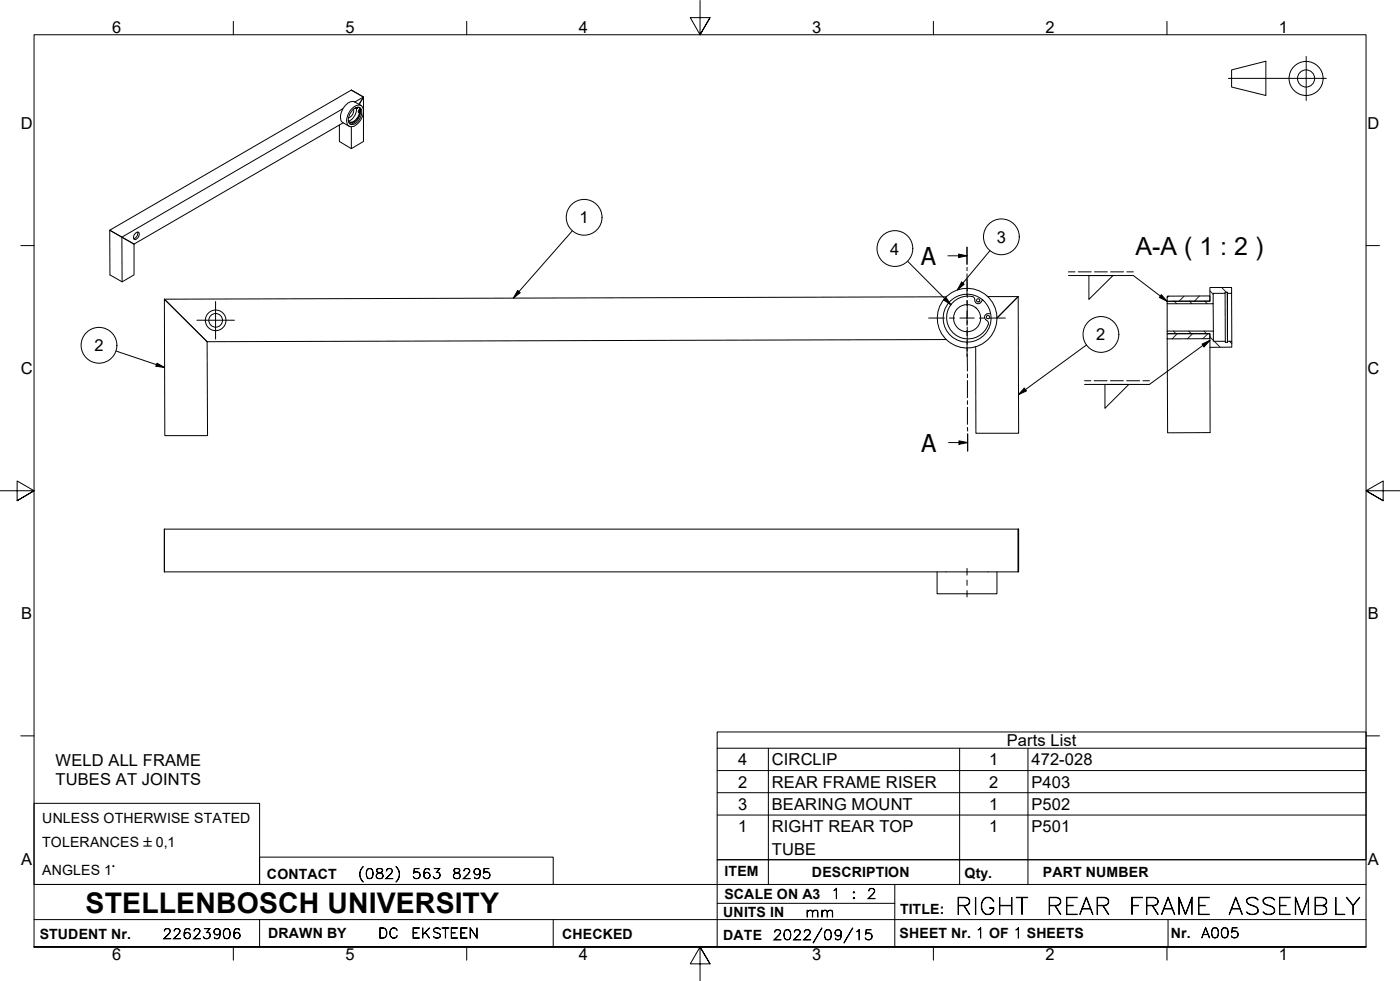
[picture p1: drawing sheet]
<svg xmlns="http://www.w3.org/2000/svg" width="410mm" height="287mm" viewBox="0 0 410 287" stroke-linecap="round" stroke-linejoin="round" font-family="sans-serif">
<!-- layer: Hatch -->
<g fill="none" stroke="#1e1e47" stroke-width=".29">
<path d="M342.2 86.7l-.4 .4M343.6 96.9l.7 .8M343.8 88.2l.8 .7M344.7 97.7l-1.5 1.5M346.7 86.7l-1.5 1.5M348 96.9l.8 .8M348.3 88.2l.7 .7M349.2 97.7l-1.5 1.4M351.2 86.6l-1.4 1.6M352.6 96.9l.7 .8M352.7 88.2l.8 .7M353.7 97.7l-1.5 1.4"/>
<path d="M354.2 88.2h.1M354.3 98.6l1 1M354.3 85.2l.9 .9M355.5 99.9l1.8 1.7M357.7 84.2l1.4 1.3M359.4 85.8l.1 .1M360 99.9l.7 .7"/>
</g>
<!-- layer: Visible Edges(ISO) -->
<g fill="none" stroke="#000" stroke-width=".29">
<path d="M99.4 36.6v4.8l3.5 2.1M100.4 31.8l-64.7 37.6 .1 13.1 3.4-2v-9M100.5 36l-61.3 35.5M102.8 32a2.23 2.23 0 0 1 3.2-.8 4.6 4.6 0 0 1-2.3 5.8 1.57 1.57 0 0 1-1.6-.2 1.57 1.57 0 0 1-.6-1.5l.5-1.9zM103.1 32.3a1.55 1.55 0 0 1 2.8-.2 3.8 3.8 0 0 1-3 4.4 1.58 1.58 0 0 1-.7-2.6zM103.5 32a2.27 2.27 0 0 1-1.5 2.5M103.9 29.9a2.99 2.99 0 0 0-3.4 1.7 3.7 3.7 0 0 0-.4 4.1l2.1 1.3M103.9 29.9l2.5-1.5v3.6M103.9 29.9l1.8 1M104.1 31.6l.2 .2M104.4 31.5h.1M104.4 31.8a4.1 4.1 0 0 1-2.3 3.7"/>
<path d="M104.5 31.4l-.1 .1M104.6 31.4l-.1 .2-.1-.2M104.8 31.4l-.3 .4-.2-.3M105.1 31.4l.2 .7M105.2 30.6l1.2-2.2-3.5-2-70.8 41 7.1 4.1M105.2 31.4a3.5 3.5 0 0 1-1.9 4.8h-.9M105.3 32.5l-.1 .2M105.3 32.5h.2l-.2 .3zM105.4 31.7l.1 .3M105.5 32.1a.71 .71 0 0 0-.3 1.1 2.94 2.94 0 0 1-2.8 2.5M105.5 32l-.5 .3a.52 .52 0 0 0-.1 .5 .52 .52 0 0 0 .5 .4 2.81 2.81 0 0 1-3 2.6l-.4-.6M106.4 33v8.4l-3.5 2.1v-6.4"/>
<path d="M39.2 71.5l-7.1-4.1 .1 13.1 3.6 2M39.7 68.3a.6 .6 0 0 1 .9-.3 .6 .6 0 0 1 .1 .9 1.16 1.16 0 0 1-1.5 1v-.9zM40.3 68a1.55 1.55 0 0 1-1.1 1.9M48.1 87.6l12.5 12.4 .2 27.5h-12.5zM277 86.9l-228.9 .7 12.5 12.4M277.1 99.4l-216.5 .6M284.6 86.8a6.2 6.2 0 0 0-7.3 4.8 6.2 6.2 0 0 0 4.6 7.4 6.2 6.2 0 0 0 7.5-4.4l-.5-.8M284.6 86.8a1.64 1.64 0 0 1 1 1.7l.8 .4a1.41 1.41 0 0 0 1.3-1.1M289.2 86.8h8.9M290 91.8a1.37 1.37 0 0 0-1.6 .5l-.1 .7 .6 .7M298.1 86.8l.2 40h-12.5l-.1-25.3M298.1 86.8l-6.2 6.3"/>
<path d="M341.8 97.7h12.5v1.4l-12.5 .1zM341.8 86.7l12.5-.1v1.6h-12.5zM341.8 99.2l.1 27.5 12.4-.1v-24.9M341.8 96.9v.8h12.5v4l6.4-.1v-1.7h-1.3v.3M341.8 96.9h13.5v3h3.5M341.8 88.9v8M355.2 88.9l.1 8M358.7 85.9h-3.5v3h-13.4v-.7M358.7 85.5h.6l.1 14.7h-.6zM359.3 85.5l.1 .4h1.2v-1.7h-6.3v4h-12.5M359.4 85.9v14M360.6 85.9l.1 14"/>
<path d="M48.1 154.9h250v12.5h-250M298.1 154.9l.2 12.5zM48.1 167.4v-12.5v12.5M274.4 167.4v6.4h17.5v-6.4"/>
<circle cx="63.2" cy="93.8" r="2"/>
<circle cx="63.2" cy="93.8" r="3"/>
<circle cx="283.2" cy="93.1" r="7"/>
<circle cx="283.2" cy="93.1" r="8.7"/>
<circle cx="283.2" cy="93.1" r="4"/>
<circle cx="286.4" cy="87.9" r=".48"/>
<circle cx="289.3" cy="92.8" r=".48"/>
</g>
<!-- layer: Visible Tangent Edges(ISO) -->
<path d="M104.1 31.6h.2M105.2 32.2l.1 .1M105.2 33.2l.1 .1" fill="none" stroke="#000" stroke-width=".29"/>
<!-- layer: Symbols(ISO) -->
<g fill="none" stroke="#000" stroke-width=".29">
<path d="M167.6 67.6l-17.3 19.7M265.7 76.5l12.7 12.7M289.9 73.4l-9.5 11.5M312.9 79.6h1.9M315.7 79.6h3.8M320.5 79.6h3.7M325.2 79.6h3.8M329.9 79.6h2M151.6 85l.7 .7-2 1.6zM277 87.1l1.4 2.1-2.1-1.4zM281.6 82.6l.7 .6-1.9 1.7zM312.9 80.7h19l9.9 7.5"/>
<path d="M318.8 80.7h7.1l-7.1 6.9zM340 86.2l1.8 2-2.3-1.1zM354.3 99.6l-17.8 12.9h-18.9M34 102.8l14.2 4.8M46 106.3l2.2 1.3-2.5-.4zM299.9 113.6l.6 .8-2.3 1.1zM317.6 111.5h1.8M318.1 101l-19.9 14.5M320.4 111.5h3.8M323.5 112.5h7l-7 7zM325.1 111.5h3.8M329.9 111.5h3.8"/>
<path d="M334.6 111.5h1.9M352 100.7l2.3-1.1-1.7 2zM210 219v-4.7h190v4.7M210 219v32.7h190v-32.7M210 219h190M225 219v32.7M281 219v32.7M301 219v32.7M210 225.6h190M210 232h190M210 238.6h190"/>
<circle cx="171" cy="63.6" r="5.2"/>
<circle cx="262" cy="72.8" r="5.2"/>
<circle cx="293.2" cy="69.3" r="5.2"/>
<circle cx="322.4" cy="97.9" r="5.2"/>
<circle cx="29" cy="101.1" r="5.2"/>
</g>
<!-- layer: Section View Lines(ISO) -->
<g fill="none" stroke="#000" stroke-width=".29">
<path d="M277.6 74.9h5.5M280.7 74.4l2.4 .5-2.4 .5zM283.1 72.3v5.1M283.1 78.2v1.1M283.1 80.2l.1 5M283.2 86.1v1M283.2 88v5M283.2 93.9v1M283.2 95.8v5M283.2 101.7v1.1M283.2 103.6l.1 5M283.3 109.5v1.1"/>
<path d="M283.3 111.4v5M283.3 117.3v1.1M283.3 119.2v5M277.7 129.6h5.6M280.8 129l2.5 .6-2.5 .5zM283.3 125.1v1.1M283.3 127v5"/>
</g>
<g fill="#000">
<path d="M280.7 74.4l2.4 .5-2.4 .5z" fill-rule="evenodd"/>
<path d="M280.8 129l2.5 .6-2.5 .5z" fill-rule="evenodd"/>
</g>
<!-- layer: Border_0 -->
<g fill="none" stroke="#000" stroke-width=".29">
<path d="M68.3 6.2v4M136.7 6.2v4M205 .1v10.1l-2.9-5h5.8l-2.9 5 2.9-5M273.3 6.2v4M341.7 6.2v4M6.1 71.9h3.9M400 71.9h3.9M0 143.7h10l-5-2.9v5.8l5-2.9-5 2.9M410 143.7h-10l5-2.9v5.8l-5-2.9 5 2.9M6.1 215.4h3.9M400 215.4h3.9M10 277.2v-267h390v267h-390h390"/>
<path d="M68.3 277.2v3.9M136.7 277.2v3.9M273.3 277.2v3.9M341.7 277.2v3.9M207.9 282.1l-2.9-4.9 2.9 4.9h-5.8l2.9-4.9v10"/>
</g>
<!-- layer: Sketch Geometry(ISO) -->
<g fill="none" stroke="#000" stroke-width=".29">
<path d="M382.5 16.5v12.9M359.7 22.9h28.7M360.6 20.5l10-2.6v10.1l-10-2.5zM10 235.2h66v23.7h-66zM10 258.9h390M76 250.9h86v8h-86zM225 251.7v7.2M262 258.9v18.3M281 251.7v7.2M301 251.7v7.2M400 251.7h-190v25.5M10 277.2h390"/>
<path d="M10 269.2h390M76 269.2v8M162 269.2v8M210 264.4h52M342 269.2v8"/>
<circle cx="382.4" cy="23" r="5"/>
<circle cx="382.4" cy="23" r="2.51"/>
</g>
<!-- layer: Center Mark(ISO) -->
<path d="M57.7 93.7h10.9M63.1 88.3v11M271.9 93.1h4.6M278 93.1h1.5M281.1 93.1h4.1M283.1 81.9v4.6M283.1 88v1.5M283.1 91v4.3M283.1 96.7v1.5M283.1 99.7v4.6M286.8 93.1h1.5M289.8 93.1h4.6" fill="none" stroke="#000" stroke-width=".29"/>
<!-- layer: Centerline(ISO) -->
<path d="M283.1 166.4v2M283.1 169.8v1.5M283.1 172.9v1.9" fill="none" stroke="#000" stroke-width=".29"/>
<!-- layer: Symbols(ISO) -->
<g fill="#000">
<path d="M151.6 85l.7 .7-2 1.6z" fill-rule="evenodd"/>
<path d="M277 87.1l1.4 2.1-2.1-1.4z" fill-rule="evenodd"/>
<path d="M281.6 82.6l.7 .6-1.9 1.7z" fill-rule="evenodd"/>
<path d="M340 86.2l1.8 2-2.3-1.1z" fill-rule="evenodd"/>
<path d="M46 106.3l2.2 1.3-2.5-.4z" fill-rule="evenodd"/>
<path d="M299.9 113.6l.6 .8-2.3 1.1z" fill-rule="evenodd"/>
<path d="M352 100.7l2.3-1.1-1.7 2z" fill-rule="evenodd"/>
</g>
<text font-size="8.3" x="25.1" y="267.2">STELLENBOSCH UNIVERSITY</text>
<text font-size="7.3" x="332.5" y="74.5">A-A ( 1 : 2 )</text>
<g font-size="7.2">
<text x="269.7" y="77.5">A</text>
<text x="269.8" y="132.2">A</text>
</g>
<g font-size="6.7">
<text x="279.6" y="267.7">RIGHT</text>
<text x="306.3" y="267.7">REAR</text>
<text x="330.5" y="267.7">FRAME</text>
<text x="359.7" y="267.7">ASSEMBLY</text>
</g>
<g font-size="4.8">
<text x="32.8" y="9.7">6</text>
<text x="101.2" y="9.7">5</text>
<text x="169.5" y="9.7">4</text>
<text x="237.8" y="9.7">3</text>
<text x="306.1" y="9.7">2</text>
<text x="374.5" y="9.7">1</text>
<text x="6.1" y="37.8">D</text>
<text x="400.4" y="37.8">D</text>
<text x="169.7" y="65.4">1</text>
<text x="291.8" y="71.1">3</text>
<text x="260.7" y="74.5">4</text>
<text x="321" y="99.6">2</text>
<text x="27.6" y="102.8">2</text>
<text x="6.1" y="109.6">C</text>
<text x="400.4" y="109.6">C</text>
<text x="6.2" y="181.3">B</text>
<text x="400.5" y="181.3">B</text>
<text x="294.8" y="218.4">Parts List</text>
<text x="16.3" y="224.2">WELD ALL FRAME</text>
<text x="216.2" y="224">4</text>
<text x="226" y="224">CIRCLIP</text>
<text x="289.6" y="224">1</text>
<text x="302" y="224">472-028</text>
<text x="16.3" y="229.7">TUBES AT JOINTS</text>
<text x="216.2" y="230.6">2</text>
<text x="226" y="230.6">REAR FRAME RISER</text>
<text x="289.6" y="230.6">2</text>
<text x="302" y="230.6">P403</text>
<text x="216.2" y="237.1">3</text>
<text x="226" y="237.1">BEARING MOUNT</text>
<text x="289.6" y="237.1">1</text>
<text x="302" y="237.1">P502</text>
<text x="216.2" y="243.6">1</text>
<text x="226" y="243.7">RIGHT REAR TOP</text>
<text x="289.6" y="243.6">1</text>
<text x="302" y="243.6">P501</text>
<text x="226" y="250.2">TUBE</text>
<text x="6.2" y="253.1">A</text>
<text x="400.5" y="253.1">A</text>
<text x="32.8" y="281.1">6</text>
<text x="101.2" y="281.1">5</text>
<text x="169.5" y="281.1">4</text>
<text x="237.8" y="281.1">3</text>
<text x="306.1" y="281.1">2</text>
<text x="374.5" y="281.1">1</text>
</g>
<g font-size="4.1">
<text x="12.4" y="240.9">UNLESS OTHERWISE STATED</text>
<text x="12.4" y="247.9">TOLERANCES ±0,1</text>
<text x="12.4" y="256">ANGLES 1°</text>
<text x="78.2" y="257.2">CONTACT</text>
<text x="212.2" y="256.5">ITEM</text>
<text x="237.7" y="256.7">DESCRIPTION</text>
<text x="282.4" y="256.9">Qty.</text>
<text x="305.4" y="256.8">PART NUMBER</text>
<text x="212.1" y="263">SCALE ON A3</text>
<text x="211.8" y="268.4">UNITS IN</text>
<text x="263.5" y="267.7">TITLE:</text>
<text x="11.6" y="274.8">STUDENT Nr.</text>
<text x="78.5" y="274.6">DRAWN BY</text>
<text x="164.6" y="274.8">CHECKED</text>
<text x="211.8" y="275.1">DATE</text>
<text x="263.4" y="274.6">SHEET Nr. 1 OF 1 SHEETS</text>
<text x="342.8" y="274.5">Nr.</text>
</g>
<g font-size="4">
<text x="104.8" y="257.2">(082)</text>
<text x="120.6" y="257.2">563</text>
<text x="132.3" y="257.2">8295</text>
<text x="243.3" y="263">1</text>
<text x="249.3" y="263">:</text>
<text x="253.8" y="263">2</text>
<text x="235.8" y="268.4">mm</text>
<text x="47.6" y="274.8">22623906</text>
<text x="110.7" y="274.6">DC</text>
<text x="120.4" y="274.6">EKSTEEN</text>
<text x="226.3" y="275.1">2022/09/15</text>
<text x="351.7" y="274.5">A005</text>
</g>
</svg>
